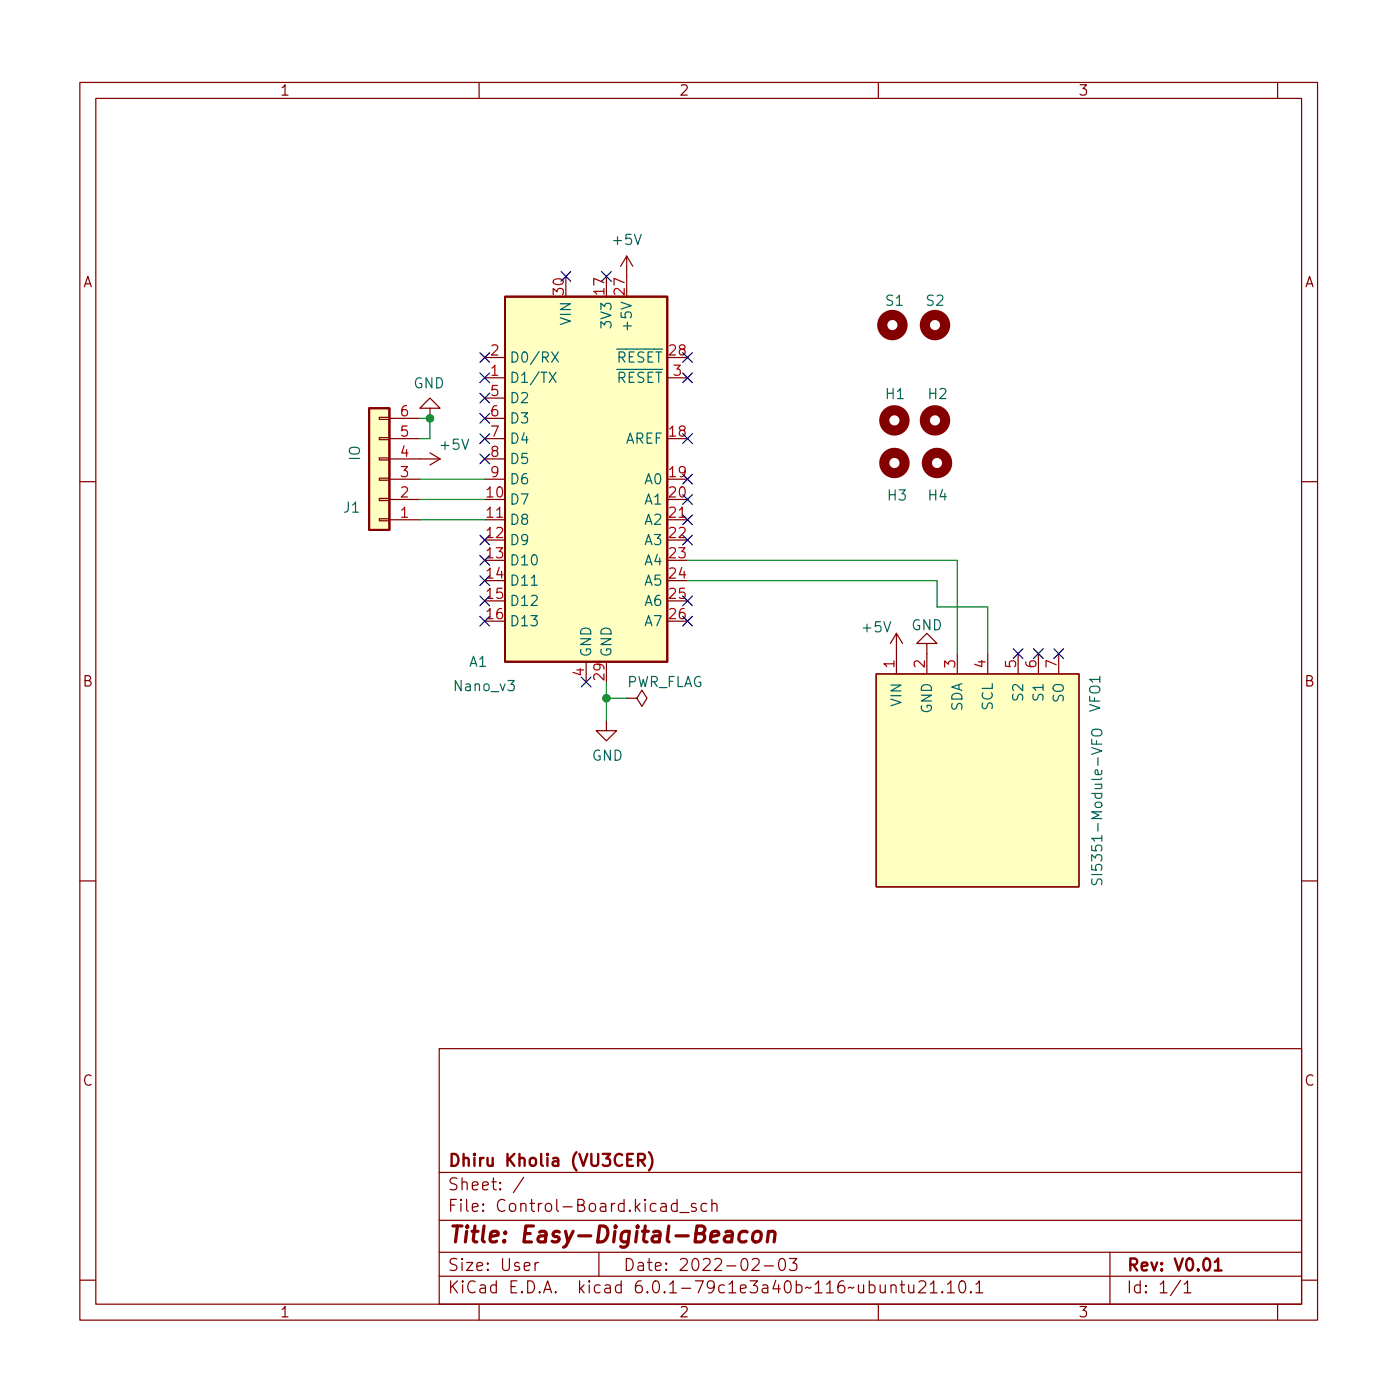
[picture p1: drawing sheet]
<svg xmlns="http://www.w3.org/2000/svg" width="175mm" height="175mm" viewBox="0 0 175 175" stroke-linecap="round" stroke-linejoin="round" font-family="sans-serif">
<g fill="none" stroke="#840000" stroke-width=".15">
<path d="M10 10.3h155v155h-155zM12 12.3h151v151h-151zM60 10.3v2M110 10.3v2M160 10.3v2M78.5 32.1l-.8 1.2M78.5 32.1v2.5M78.5 32.1l.7 1.2M47.5 52.3h1.3v.2h-1.3zM47.5 54.8h1.3v.3h-1.3zM47.5 57.3h1.3v.3h-1.3zM47.5 59.9h1.3v.2h-1.3z"/>
<path d="M48.8 57.5h6.3M48.8 54.9h3.8M48.8 52.4h3.8M53.8 51.1h1.3l-1.3-1.2-1.2 1.2h1.2v1.3M53.8 56.7l1.3 .8M55.1 57.5l-1.3 .7M60.7 57.5h2.5M60.7 54.9h2.5M60.7 52.4h2.5M60.7 47.3h2.5M60.7 44.8h2.5M60.7 49.9h2.5"/>
<path d="M83.6 47.3h2.5M10 60.3h2M47.5 62.4h1.3v.3h-1.3zM47.5 65h1.3v.2h-1.3zM48.8 65.1h3.8M48.8 62.6h3.8M48.8 60h3.8M60.7 65.1h2.5M60.7 60h2.5M83.6 65.1h2.5M112.3 79.3l-.8 1.3M112.3 79.3v5.1"/>
<path d="M112.3 79.3l.7 1.3M163 60.3h2M73.4 82.9v2.5M75.9 90.2v1.3h1.3l-1.3 1.3-1.2-1.3h1.2M78.5 87.4h1.3l.6-1 .6 1-.6 1.1-.6-1.1M78.5 87.4h.1M109.7 84.4h25.4v26.7h-25.4zM116.1 80.6h1.2l-1.2-1.3-1.3 1.3h1.3v3.8M119.9 81.9v2.5M123.7 81.9v2.5M127.5 81.9v2.5M130 81.9v2.5"/>
<path d="M132.6 81.9v2.5M10 110.3h2M163 110.3h2M55 131.3h108v32h-108zM55 159.8h108M55 156.8h108M55 152.8h108M55 146.8h108M65.6 147.4l-1.3 2M67 158.1v1M67.4 158.1a.38 .38 0 0 0-.4 .3M75 156.8v3"/>
<path d="M84.8 150.8l-.4-.1-.3 .3v.4l.1 .2 .2 .1 .4-.1M84.8 150.2v1.5M85.2 151.9h1.1M87.2 150.8l-.4-.1-.2 .2 .1 .2 .5 .2v.1v.2l-.2 .1-.4-.1M88.5 150.8l-.4-.1-.3 .3v.4l.1 .2 .2 .1 .4-.1M89.2 150.9a.37 .37 0 0 1 .6 0v.8M89.2 150.2v1.5M94.2 157.8l.2-.2h.4a.41 .41 0 0 1 .2 .7l-.8 .8h.9M95.7 158.5h1.2M97.7 157.7a.36 .36 0 0 1 .6 .2 .77 .77 0 0 1-.4 1.2 1 1 0 0 1-.2-1.4zM98.9 157.6h.9l-.5 .6a.41 .41 0 0 1 .5 .3v.3l-.1 .2-.6 .1-.2-.1M139 156.8v6.5"/>
<path d="M10 160.3h2M60 163.3v2M110 163.3v2M111.6 161.1a.37 .37 0 0 1 .6 0v.8M111.6 160.9v1M112.7 160.9h.6M112.9 160.4v1.3l.1 .1 .3 .1M113.8 160.9l.1 .9a.41 .41 0 0 0 .5 0M114.4 160.9v1M115.1 160.6l.2-.2h.4a.41 .41 0 0 1 .2 .7l-.9 .8h.9M116.5 160.8l.4-.4v1.5M116.5 161.9h.9"/>
<path d="M118 161.8h.1l-.1 .1-.1-.1h.1v.1M118.7 160.8l.4-.4v1.5M118.7 161.9h.8M120.3 160.5a.36 .36 0 0 1 .6 .2 .77 .77 0 0 1-.5 1.2 1 1 0 0 1-.1-1.4zM121.6 161.8h.1l-.1 .1-.1-.1h.1v.1M122.2 160.8l.5-.4v1.5M122.2 161.9h.9M147.9 160.3l-1.3 2M148.3 160.8l.4-.4v1.5M148.3 161.9h.9M160 163.3v2M163 160.3h2"/>
</g>
<path d="M79.9 145.3h.6a.41 .41 0 0 0 .3-.4 .41 .41 0 0 0-.3-.4h-.6v1.5M80.3 145.3l.5 .7M81.3 144.3a1.72 1.72 0 0 1 0 2.3M152.1 158l.5-.4v1.5M152.1 159.1h.9" fill="none" stroke="#840000" stroke-width=".3"/>
<path d="M90.9 154.3l.2-.1h.4l.2 .1v.2l-.1 1M91.7 154.7l-.2 .1h-.5a.4 .4 0 0 0-.3 .3 .4 .4 0 0 0 .2 .4h.5l.2-.1M93.6 154.3a.66 .66 0 0 0-1 .3l-.1 .6 .2 .2 .1 .1 .6-.1M94.4 154.4a.52 .52 0 0 1 .5-.2 .52 .52 0 0 1 .4 .4v.6a.55 .55 0 0 1-.5 .3 .55 .55 0 0 1-.6-.3l.1-.6zM96.2 154.4a.49 .49 0 0 1 .9 .1l-.2 1M96.3 154.2l-.2 1.3" fill="none" stroke="#840000" stroke-width=".4"/>
<g fill="none" stroke="#840000" stroke-width="1.3">
<circle cx="111.8" cy="40.7" r="1.27"/>
<circle cx="112" cy="52.6" r="1.27"/>
<circle cx="112" cy="58" r="1.27"/>
<circle cx="117.1" cy="52.6" r="1.27"/>
<circle cx="117.1" cy="40.7" r="1.27"/>
<circle cx="117.3" cy="58" r="1.27"/>
</g>
<g fill="#ffffc2" stroke="#ffffc2" stroke-width=".13">
<path d="M46.2 51.1h2.6v15.3h-2.6z"/>
<path d="M63.2 37.2h20.4v45.7h-20.4z"/>
<path d="M109.7 84.4h25.4v26.7h-25.4z"/>
</g>
<path d="M63.2 37.2h20.4v45.7h-20.4zM46.2 51.1h2.6v15.3h-2.6z" fill="none" stroke="#840000" stroke-width=".25"/>
<path d="M68.8 46.6l.8 1.3M69.1 44.1l.8 1.2M69.6 46.6l-.8 1.3M69.9 44.1l-.8 1.2M66.6 73.3h.7M136.7 92.6v.6h1.3M136.8 91.5a.81 .81 0 0 1 1.2 .1 .43 .43 0 0 1-.4 .6h-.5a.42 .42 0 0 1-.3-.3 .42 .42 0 0 1 0-.4zM136.8 110.1v.6a.3 .3 0 0 0 .3 .1 .3 .3 0 0 0 .2-.2 .46 .46 0 0 1 .3-.5h.3l.1 .2-.1 .5" fill="none" stroke="#006464" stroke-width=".15"/>
<path d="M52.6 52.4h1.2v2.5h-1.2M52.6 60h8.1M52.6 62.6h8.1M52.6 65.1h8.1M86.1 72.7h31.2v3.3h6.4v5.9M86.1 70.2h33.8v11.7M75.9 85.4v4.8M75.9 87.4h2.6" fill="none" stroke="#009600" stroke-width=".15"/>
<g fill="none" stroke="#000084" stroke-width=".15">
<path d="M70.3 34l1.2 1.2M71.5 34l-1.2 1.2M75.3 34l1.3 1.2M76.6 34l-1.3 1.2M60.1 56.9l1.2 1.2M60.1 54.3l1.2 1.2M60.1 44.2l1.2 1.2M60.1 49.2l1.2 1.3M60.1 51.8l1.2 1.2M60.1 46.7l1.2 1.2M61.3 56.9l-1.2 1.2M61.3 54.3l-1.2 1.2"/>
<path d="M61.3 44.2l-1.2 1.2M61.3 49.2l-1.2 1.3M61.3 51.8l-1.2 1.2M61.3 46.7l-1.2 1.2M85.5 46.7l1.2 1.2M85.5 44.2l1.2 1.2M85.5 59.4l1.2 1.2M85.5 54.3l1.2 1.2M86.7 46.7l-1.2 1.2M86.7 44.2l-1.2 1.2M86.7 59.4l-1.2 1.2M86.7 54.3l-1.2 1.2"/>
<path d="M60.1 74.6l1.2 1.3M60.1 77.2l1.2 1.2M60.1 72.1l1.2 1.2M60.1 69.6l1.2 1.2M60.1 67l1.2 1.2M61.3 72.1l-1.2 1.2M61.3 69.6l-1.2 1.2M61.3 74.6l-1.2 1.3M61.3 77.2l-1.2 1.2M61.3 67l-1.2 1.2M85.5 77.2l1.2 1.2M85.5 67l1.2 1.2"/>
<path d="M85.5 74.6l1.2 1.3M85.5 61.9l1.2 1.3M85.5 64.5l1.2 1.2M86.7 77.2l-1.2 1.2M86.7 67l-1.2 1.2M86.7 74.6l-1.2 1.3M86.7 61.9l-1.2 1.3M86.7 64.5l-1.2 1.2M72.8 84.8l1.2 1.2M74 84.8l-1.2 1.2M126.9 81.2l1.2 1.3M128.1 81.2l-1.2 1.3"/>
<path d="M129.4 81.2l1.3 1.3M130.7 81.2l-1.3 1.3M132 81.2l1.2 1.3M133.2 81.2l-1.2 1.3"/>
</g>
<g fill="#009600" stroke="#009600" stroke-width=".15">
<circle cx="75.9" cy="87.4" r=".46"/>
<circle cx="53.8" cy="52.4" r=".46"/>
</g>
<text font-size="2.8" fill="#840000" x="56" y="155.6">Title: Easy-Digital-Beacon</text>
<g font-size="2.1" fill="#840000">
<text x="56" y="149.1">Sheet: /</text>
<text x="56" y="146.1">Dhiru Kholia (VU3CER)</text>
<text x="56" y="151.8">File: Control-Board.kicad_sch</text>
<text x="56" y="162">KiCad E.D.A. kicad 6.0.1-79c1e3a40b~116~ubuntu21.10.1</text>
<text x="56" y="159.2">Size: User</text>
<text x="78" y="159.2">Date: 2022-02-03</text>
<text x="141" y="159.2">Rev: V0.01</text>
<text x="141" y="162">Id: 1/1</text>
</g>
<g font-size="1.8" fill="#840000">
<text x="35" y="12">1</text>
<text x="85" y="12">2</text>
<text x="135" y="12">3</text>
<text x="10.3" y="36">A</text>
<text x="163.4" y="36">A</text>
<text x="10.3" y="86">B</text>
<text x="163.4" y="86">B</text>
<text x="10.3" y="136">C</text>
<text x="163.4" y="136">C</text>
<text x="35" y="165">1</text>
<text x="85" y="165">2</text>
<text x="135" y="165">3</text>
</g>
<g font-size="1.8" fill="#006464">
<text x="76.9" y="30.7">+5V</text>
<text x="71.5" y="40.6" transform="rotate(-90 71.5 40.6)">VIN</text>
<text x="76.6" y="40.8" transform="rotate(-90 76.6 40.8)">3V3</text>
<text x="79.1" y="40.9" transform="rotate(-90 79.1 40.9)">+5V</text>
<text x="111" y="38.3">S1</text>
<text x="116" y="38.3">S2</text>
<text x="63.8" y="47.9">D1/TX</text>
<text x="63.8" y="45.4">D0/RX</text>
<text x="75.8" y="45.4">~{RESET}</text>
<text x="75.8" y="47.9">~{RESET}</text>
<text x="51.8" y="48.6">GND</text>
<text x="63.8" y="50.5">D2</text>
<text x="63.8" y="53">D3</text>
<text x="111" y="50">H1</text>
<text x="116.3" y="50">H2</text>
<text x="45.1" y="57.7" transform="rotate(-90 45.1 57.7)">IO</text>
<text x="55.3" y="56.3">+5V</text>
<text x="63.8" y="55.6">D4</text>
<text x="63.8" y="58.1">D5</text>
<text x="78.2" y="55.6">AREF</text>
<text x="43.1" y="64.2">J1</text>
<text x="63.8" y="63.2">D7</text>
<text x="63.8" y="65.7">D8</text>
<text x="63.8" y="60.6">D6</text>
<text x="80.8" y="60.6">A0</text>
<text x="80.8" y="63.2">A1</text>
<text x="80.8" y="65.7">A2</text>
<text x="111.2" y="62.7">H3</text>
<text x="116.3" y="62.7">H4</text>
<text x="63.8" y="68.3">D9</text>
<text x="63.8" y="70.8">D10</text>
<text x="80.8" y="68.3">A3</text>
<text x="80.8" y="70.8">A4</text>
<text x="63.8" y="73.3">D11</text>
<text x="63.8" y="75.9">D12</text>
<text x="80.8" y="73.3">A5</text>
<text x="80.8" y="75.9">A6</text>
<text x="58.8" y="83.5">A1</text>
<text x="63.8" y="78.4">D13</text>
<text x="74" y="82.4" transform="rotate(-90 74 82.4)">GND</text>
<text x="76.6" y="82.4" transform="rotate(-90 76.6 82.4)">GND</text>
<text x="80.8" y="78.4">A7</text>
<text x="108.1" y="79.2">+5V</text>
<text x="114.1" y="78.9">GND</text>
<text x="57" y="86.6">Nano_v3</text>
<text x="78.3" y="86">PWR_FLAG</text>
<text x="112.9" y="88.4" transform="rotate(-90 112.9 88.4)">VIN</text>
<text x="116.7" y="89.3" transform="rotate(-90 116.7 89.3)">GND</text>
<text x="120.5" y="89.1" transform="rotate(-90 120.5 89.1)">SDA</text>
<text x="124.3" y="89" transform="rotate(-90 124.3 89)">SCL</text>
<text x="128.1" y="87.6" transform="rotate(-90 128.1 87.6)">S2</text>
<text x="130.7" y="87.6" transform="rotate(-90 130.7 87.6)">S1</text>
<text x="133.2" y="88" transform="rotate(-90 133.2 88)">SO</text>
<text x="137.8" y="89.1" transform="rotate(-90 137.8 89.1)">VFO1</text>
<text x="74.1" y="95.3">GND</text>
<text x="138" y="109.4" transform="rotate(-90 138 109.4)">SI5351-Module-VFO</text>
</g>
<g font-size="1.8" fill="#a90000">
<text x="70.6" y="36.9" transform="rotate(-90 70.6 36.9)">30</text>
<text x="75.7" y="36.9" transform="rotate(-90 75.7 36.9)">17</text>
<text x="78.2" y="36.9" transform="rotate(-90 78.2 36.9)">27</text>
<text x="61.5" y="47.1">1</text>
<text x="61.5" y="44.5">2</text>
<text x="83.9" y="44.5">28</text>
<text x="84.3" y="47.1">3</text>
<text x="50.2" y="52.1">6</text>
<text x="61.5" y="49.6">5</text>
<text x="61.5" y="52.1">6</text>
<text x="50.2" y="59.8">3</text>
<text x="50.2" y="57.2">4</text>
<text x="50.2" y="54.7">5</text>
<text x="61.5" y="54.7">7</text>
<text x="61.5" y="57.2">8</text>
<text x="61.5" y="59.8">9</text>
<text x="83.9" y="54.7">18</text>
<text x="83.9" y="59.8">19</text>
<text x="50.2" y="64.8">1</text>
<text x="50.2" y="62.3">2</text>
<text x="61" y="62.3">10</text>
<text x="61" y="64.8">11</text>
<text x="83.9" y="62.3">20</text>
<text x="83.9" y="64.8">21</text>
<text x="61" y="67.4">12</text>
<text x="61" y="69.9">13</text>
<text x="83.9" y="67.4">22</text>
<text x="83.9" y="69.9">23</text>
<text x="61" y="72.5">14</text>
<text x="61" y="75">15</text>
<text x="61" y="77.5">16</text>
<text x="83.9" y="72.5">24</text>
<text x="83.9" y="75">25</text>
<text x="83.9" y="77.5">26</text>
<text x="112" y="83.6" transform="rotate(-90 112 83.6)">1</text>
<text x="115.8" y="83.6" transform="rotate(-90 115.8 83.6)">2</text>
<text x="119.6" y="83.6" transform="rotate(-90 119.6 83.6)">3</text>
<text x="123.4" y="83.6" transform="rotate(-90 123.4 83.6)">4</text>
<text x="127.3" y="83.6" transform="rotate(-90 127.3 83.6)">5</text>
<text x="129.8" y="83.6" transform="rotate(-90 129.8 83.6)">6</text>
<text x="132.3" y="83.6" transform="rotate(-90 132.3 83.6)">7</text>
<text x="73.2" y="84.6" transform="rotate(-90 73.2 84.6)">4</text>
<text x="75.7" y="85.1" transform="rotate(-90 75.7 85.1)">29</text>
</g>
</svg>
